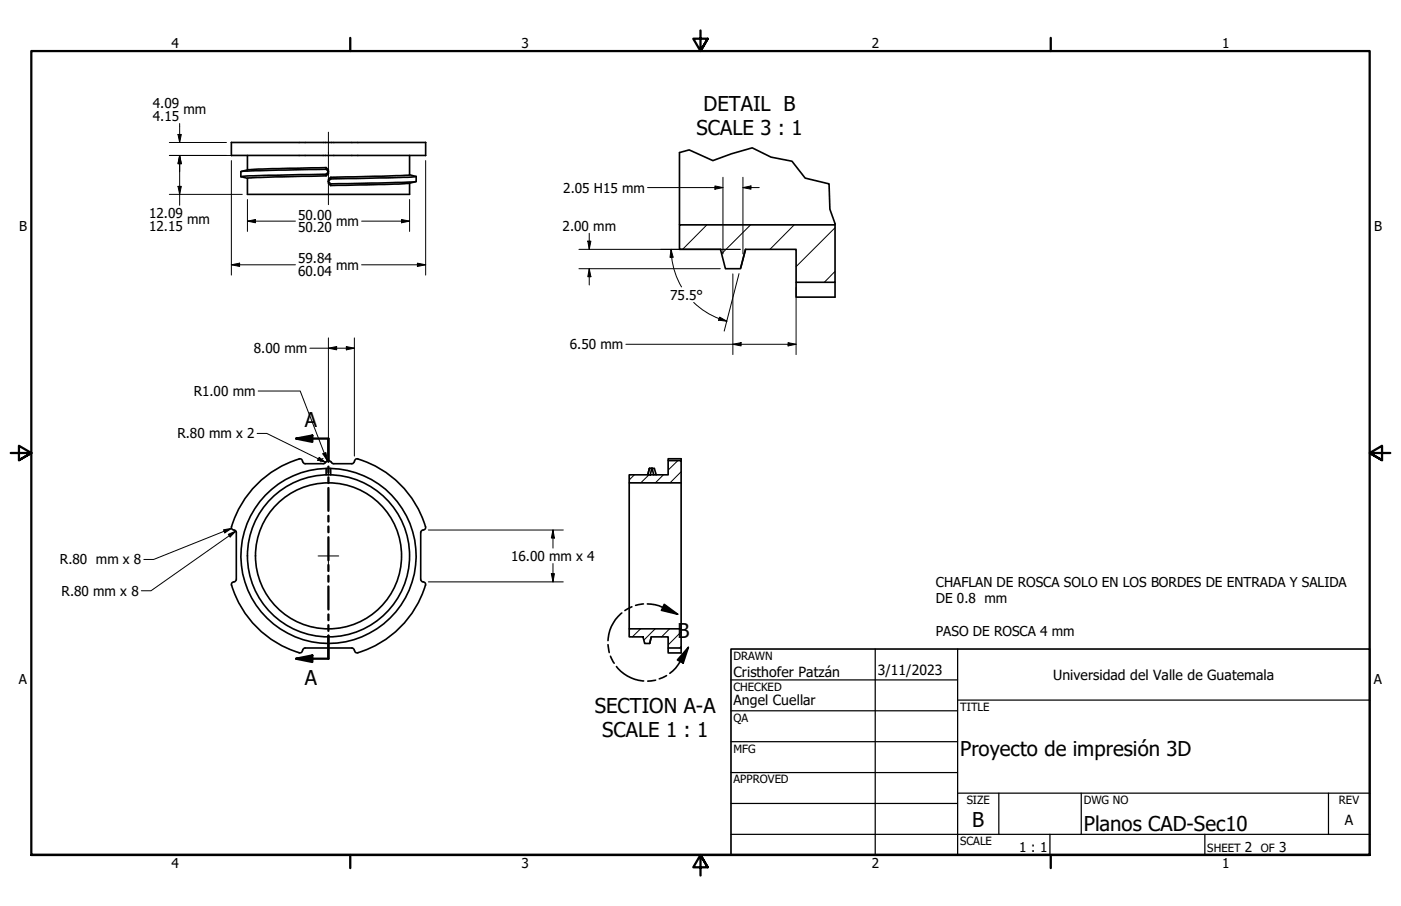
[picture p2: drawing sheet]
<svg xmlns="http://www.w3.org/2000/svg" width="432mm" height="279mm" viewBox="0 0 432 279" stroke-linecap="round" stroke-linejoin="round" font-family="sans-serif">
<!-- layer: Hatch (ANSI) -->
<g fill="none" stroke="#000" stroke-width=".31">
<path d="M217.9 69.3l-7.5 7.6M231.3 69.3l-8.9 9M244.8 69.3l-7.5 7.6M257.4 70.2l-12 12M257.4 83.7l-3.3 3.4M195.5 146.4l-1.6 1.6M200 146.4l-2.5 2.5M204.5 146.4l-2.5 2.5M208.9 142l-3 3M209.9 145.5l-3.4 3.4M197.4 193.9l-2.5 2.5M201.9 193.9l-3.5 3.5"/>
<path d="M206.4 193.9l-2.5 2.5M209.9 199.3l-.4 .5M209.9 194.9l-4 4"/>
</g>
<!-- layer: Visible (ANSI) -->
<g fill="none" stroke="#000" stroke-width=".51">
<path d="M71.3 43.9h59.9v4h-59.9zM76.3 55v4.9h49.9v-3.4M76.3 47.9v4.5M100.5 51.7l.7 .7v.5l-.7-.7zM100.5 52.2l-25.1 .6-1.2 .2v1.5M100.5 53.7l-17.3 .3-9 .5 2.1 .5M100.5 54.2l-15.4 .3-8.8 .5M100.5 51.7l-18.1 .4a29.5 29.5 0 0 0-8.1 .8M101.2 52.9v.6l-.7 .7v-.5l.7-.7M101.2 56v.5l.7 .7M101.2 55.9v.1M101.2 56l.7 .7"/>
<path d="M101.9 55.2v-.5l-.7 .7v.5M101.9 55.2l-.7 .7M101.9 56.7v.5M126.2 56.5l-7.7 .4-16.6 .3M126.2 53.9l2 .5-8.9 .5-17.4 .3M126.2 53.9l-8.8 .5-15.5 .3M126.2 47.9v6M128.2 56l-2 .5M128.3 54.4v1.5l-1.2 .2-25.2 .6M209.4 47.1v22.2M229.8 76.9l-1.5 5.8M257.4 69v.3h-48v7.6h12.7l1.5 6h4.6l1.5-6h15.7v10.2h12v-17.8"/>
<path d="M245.4 87.1v4.5h12v-4.5M93.2 142.2l-.5-.7a30.4 30.4 0 0 0-21.4 21.4l.3 .4 1 .4 .2 .5M93.3 142.2l.2 .6 .5 .2h5.7l.7-.4M100.5 146.4v-1.9l.7-.1 .7 .1v1.9M100.5 144.5a27 27 0 0 0-22.5 40.6 27 27 0 0 0 46.5 0 27 27 0 0 0-22.6-40.6M101.2 144.4v2M102.1 142.6l.7 .4h5.7M102.1 142.6a.98 .98 0 0 0-.8-.6 .98 .98 0 0 0-.9 .6M109.2 142.2l-.2 .6-.6 .2M110.3 141.5a30.7 30.7 0 0 1 20.9 21.4l-.3 .4-1 .4-.2 .5M110.3 141.5l-.7 .1-.3 .6M193.9 146.4h12v-4.4h4v6.9h-16z"/>
<path d="M193.9 148.9v45M200.9 144.4h.1M200.9 144.4l-.7 .1-.6 1.9M200.9 144.4l-.5 2M201.5 146.4l-.5-2 .7 .1 .5 1.9M205.9 142v-.5h4v.5M209.9 148.9v45M72.8 178.7l-.2 .5-1 .4-.3 .4a30.7 30.7 0 0 0 20.9 21.3M72.8 164.2v14.4M129.7 164.2v14.4M129.7 178.7l.2 .5 1 .4 .3 .4a30.7 30.7 0 0 1-20.9 21.3M108.4 199.8l.6 .3 .2 .5"/>
<path d="M108.5 199.8h-14.4l-.6 .3-.2 .5M193.9 193.9h16v5.9h-4v-3.4h-5.2l-.5 2h-1.5l-.5-2h-4.3zM200.7 196.4l-.5 2M205.9 199.8v1.6h4v-1.6M93.2 200.6l-.3 .6-.7 .1M109.3 200.6l.3 .6 .7 .1"/>
<circle cx="101.3" cy="171.4" r="22.5"/>
<circle cx="101.3" cy="171.4" r="25"/>
</g>
<circle cx="200.2" cy="144.5" r=".25" fill="#000"/>
<!-- layer: Break Line (ANSI) -->
<path d="M209.4 47.1l3-.9 7.3 3.3 5.7-2.1 6.4-1.8 5.8 2.9 6.5 1.2 4.1 5.2 7.3 1.8 .3 7.8 1.6 4.5" fill="none" stroke="#000" stroke-width=".51"/>
<!-- layer: Section Line (ANSI) -->
<g fill="none" stroke="#000" stroke-width=".7">
<path d="M91.2 135.3l5.1-1v2zM91.2 135.3h10v7.1M101.2 143.9v1.8M101.2 147.2v1.8M101.2 150.5v7M101.2 159.1v1.7M101.2 162.4v1.7M101.2 165.7v7.1M101.2 174.2v1.9M101.2 177.5v1.9M101.2 180.8v7.2M101.2 189.5v1.8"/>
<path d="M101.2 192.8v1.8M101.2 196v7.1h-10M91.2 203.1l5.1-1v2.1z"/>
</g>
<g fill="#000">
<path d="M91.2 135.3l5.1-1v2z" fill-rule="evenodd"/>
<path d="M91.2 203.1l5.1-1v2.1z" fill-rule="evenodd"/>
</g>
<!-- layer: Detail Boundary (ANSI) -->
<path d="M187.4 198.8l.4 2.4M191.6 189a11.8 11.8 0 0 0-4.2 8.5M194.8 187.1l-2.2 1.2M198.3 186.2l-2.4 .5M199.5 186.2a10.6 10.6 0 0 1 4.8 1.1l4.6 2.1M204.7 186.4l4.2 3-5-1.2zM212.2 199.6l-1.6 4.9-1.8-1zM212.2 199.6a24.1 24.1 0 0 1-4.9 7.3l-.9 .7M188.2 202.4l1.1 2.1M190 205.5a11.6 11.6 0 0 0 8.4 4.5M202.1 209.7l-2.5 .4M205.4 208.3l-2.2 1.1" fill="none" stroke="#000" stroke-width=".51"/>
<g fill="#000">
<path d="M204.7 186.4l4.2 3-5-1.2z" fill-rule="evenodd"/>
<path d="M212.2 199.6l-1.6 4.9-1.8-1z" fill-rule="evenodd"/>
</g>
<!-- layer: Border (ANSI) -->
<path d="M107.9 11.7v4M215.9 9.4v6.3l-2.2-3.8h4.4l-2.2 3.8 2.2-3.8M323.8 11.7v4M3.3 139.7h6.4l-3.9-2.2v4.4l3.9-2.2-3.9 2.2M428.5 139.7h-6.4l3.9-2.2v4.4l-3.9-2.2 3.9 2.2M9.7 263.7v-248h412.4v248h-412.4h412.4M107.9 263.7v4M218.1 267.5l-2.2-3.8 2.2 3.8h-4.4l2.2-3.8v6.3M323.8 263.7v4" fill="none" stroke="#000" stroke-width=".7"/>
<!-- layer: Title (ANSI) -->
<g fill="none" stroke="#000" stroke-width=".38">
<path d="M225.3 209.7h69.8M225.3 219.2h69.8M269.7 200.2v63.5M295.1 215.9h127M295.1 200.2v63.5M225.3 228.7h69.8M225.3 238.3h69.8M225.3 257.3h196.8M225.3 247.8h69.8M295.1 244.6h127M307.8 244.6v12.7M323.6 257.3v6.4"/>
<path d="M333.2 244.6v12.7M371.3 257.3v6.4M409.4 244.6v12.7"/>
</g>
<path d="M225.3 200.2h196.8v63.5h-196.8z" fill="none" stroke="#000" stroke-width=".51"/>
<!-- layer: Center Mark (ANSI) -->
<path d="M98 171.4h6.4M101.2 168.3v6.3" fill="none" stroke="#000" stroke-width=".31"/>
<!-- layer: Centerline (ANSI) -->
<path d="M101.2 40.8v22.3" fill="none" stroke="#000" stroke-width=".31"/>
<!-- layer: Dimension (ANSI) -->
<g fill="none" stroke="#000" stroke-width=".31">
<path d="M55.4 38.1v5.8M52.2 43.9h17.6M52.2 47.9h46.5M52.2 59.9h22.5M54.9 41.5h1l-.5 2.4zM54.9 57.5h1l-.5 2.4zM55.4 47.9l.5 2.6h-1zM55.4 47.9v15.4M71.3 49.5v35.3M131.2 49.5v35.3M199.6 57.8h23.2M220.3 57.3l2.5 .5-2.5 .6z"/>
<path d="M222.8 54.7v23.6M229 57.8l2.5-.5v1.1zM229 57.8h5M229 54.7v23.6M76.3 68.2l2.4-.5v1zM76.3 68.2h14.8M76.3 61.5v9.9M111.4 68.2h14.8M123.8 67.7l2.4 .5-2.4 .5zM126.2 61.5v9.9M178.4 76.9h49.8M181.2 74.4h.9l-.5 2.5z"/>
<path d="M181.6 71.9v5M206.8 76.9l.7 2.4-1 .1zM206.8 76.9l.1 2.5M207 79.4a22.9 22.9 0 0 0 3.1 9.1M71.3 81.7l2.6-.5v1zM71.3 81.7h19.8M111.4 81.7h19.8M128.7 81.2l2.5 .5-2.5 .5zM178.4 82.9h43.6M181.6 82.9l.5 2.4h-.9zM181.6 82.9v5M213.8 93.3a22.9 22.9 0 0 0 7.9 5"/>
<path d="M221.6 98.3l2.4 .8M221.8 97.8l2.2 1.3-2.5-.4zM225.9 84.5v24.8M227.8 84.4l-4.6 17.7M245.4 88.6v20.7M95.5 107.4h13.7M101.2 107.4l2.6-.5v1zM101.2 104.2v36.1M106.7 106.9l2.5 .5-2.5 .5zM109.2 104.2v36.5M192.9 106.2h52.5M225.9 106.2l2.5-.5v1z"/>
<path d="M242.9 105.7l2.5 .5-2.5 .5zM79.2 133.7h3l18.1 8.9M79.6 120.6h12.9l8.4 21.5M99.5 140l1-.4 .4 2.5zM98.4 141l1.9 1.6-2.4-.7zM99.6 141.4l-.6 .4-.1 .7M68.9 163.4l2.5-.5-2.1 1.4zM70.4 164.8l2.3-1-1.8 1.8zM71.4 162.9l-24 9.6h-3.1M72.7 163.8l-26.2 18.4h-2.9M132 179.5h41.6M132 163.4h41.6"/>
<path d="M169.9 176.9h1l-.5 2.6zM170.4 163.4l.5 2.5h-1zM170.4 163.4v5.6M170.4 173.8v5.7"/>
</g>
<g fill="#000">
<path d="M54.9 41.5h1l-.5 2.4z" fill-rule="evenodd"/>
<path d="M54.9 57.5h1l-.5 2.4z" fill-rule="evenodd"/>
<path d="M55.4 47.9l.5 2.6h-1z" fill-rule="evenodd"/>
<path d="M55.4 47.9l.5 2.6h-1z" fill-rule="evenodd"/>
<path d="M220.3 57.3l2.5 .5-2.5 .6z" fill-rule="evenodd"/>
<path d="M229 57.8l2.5-.5v1.1z" fill-rule="evenodd"/>
<path d="M76.3 68.2l2.4-.5v1z" fill-rule="evenodd"/>
<path d="M123.8 67.7l2.4 .5-2.4 .5z" fill-rule="evenodd"/>
<path d="M181.2 74.4h.9l-.5 2.5z" fill-rule="evenodd"/>
<path d="M206.8 76.9l.7 2.4-1 .1z" fill-rule="evenodd"/>
<path d="M71.3 81.7l2.6-.5v1z" fill-rule="evenodd"/>
<path d="M128.7 81.2l2.5 .5-2.5 .5z" fill-rule="evenodd"/>
<path d="M181.6 82.9l.5 2.4h-.9z" fill-rule="evenodd"/>
<path d="M221.8 97.8l2.2 1.3-2.5-.4z" fill-rule="evenodd"/>
<path d="M101.2 107.4l2.6-.5v1z" fill-rule="evenodd"/>
<path d="M106.7 106.9l2.5 .5-2.5 .5z" fill-rule="evenodd"/>
<path d="M225.9 106.2l2.5-.5v1z" fill-rule="evenodd"/>
<path d="M242.9 105.7l2.5 .5-2.5 .5z" fill-rule="evenodd"/>
<path d="M99.5 140l1-.4 .4 2.5z" fill-rule="evenodd"/>
<path d="M98.4 141l1.9 1.6-2.4-.7z" fill-rule="evenodd"/>
<path d="M68.9 163.4l2.5-.5-2.1 1.4z" fill-rule="evenodd"/>
<path d="M70.4 164.8l2.3-1-1.8 1.8z" fill-rule="evenodd"/>
<path d="M169.9 176.9h1l-.5 2.6z" fill-rule="evenodd"/>
<path d="M170.4 163.4l.5 2.5h-1z" fill-rule="evenodd"/>
</g>
<g font-size="6.3">
<text x="216.9" y="34.2">DETAIL B</text>
<text x="214.7" y="41.7">SCALE 3 : 1</text>
<text x="93.9" y="131.8">A</text>
<text x="208.8" y="196.7">B</text>
<text x="93.9" y="211.2">A</text>
<text x="183.3" y="219.8">SECTION A-A</text>
<text x="185.6" y="227.4">SCALE 1 : 1</text>
<text x="295.9" y="233.2">Proyecto de impresión 3D</text>
<text x="299.7" y="255.1">B</text>
<text x="334" y="256.4">Planos CAD-Sec10</text>
</g>
<g font-size="4.3">
<text x="226.1" y="208.9">Cristhofer Patzán</text>
<text x="270.5" y="208.2">3/11/2023</text>
<text x="324.6" y="209.7">Universidad del Valle de Guatemala</text>
<text x="226.1" y="217.6">Angel Cuellar</text>
<text x="414.5" y="254.4">A</text>
</g>
<g font-size="4.2">
<text x="52.8" y="14.7">4</text>
<text x="160.8" y="14.7">3</text>
<text x="268.7" y="14.7">2</text>
<text x="376.7" y="14.7">1</text>
<text x="47.1" y="33.3">4.09</text>
<text x="56.6" y="35.3">mm</text>
<text x="47.1" y="37.2">4.15</text>
<text x="173.6" y="59.4">2.05 H15 mm</text>
<text x="5.9" y="71.4">B</text>
<text x="46" y="67.2">12.09</text>
<text x="46" y="71.2">12.15</text>
<text x="57.7" y="69.2">mm</text>
<text x="91.9" y="67.8">50.00</text>
<text x="91.9" y="71.7">50.20</text>
<text x="103.6" y="69.7">mm</text>
<text x="173.4" y="71.1">2.00 mm</text>
<text x="423.5" y="71.4">B</text>
<text x="91.9" y="81.2">59.84</text>
<text x="103.6" y="83.2">mm</text>
<text x="91.9" y="85.2">60.04</text>
<text x="206.6" y="92.4">75.5°</text>
<text x="175.6" y="107.7">6.50 mm</text>
<text x="78.2" y="108.9">8.00 mm</text>
<text x="59.7" y="122.1">R1.00 mm</text>
<text x="54.7" y="135.2">R.80 mm x 2</text>
<text x="157.5" y="173">16.00 mm x 4</text>
<text x="18.5" y="174.1">R.80 mm x 8</text>
<text x="19" y="183.7">R.80 mm x 8</text>
<text x="288.4" y="180.9">CHAFLAN DE ROSCA SOLO EN LOS BORDES DE ENTRADA Y SALIDA</text>
<text x="288.4" y="186">DE 0.8 mm</text>
<text x="288.4" y="196">PASO DE ROSCA 4 mm</text>
<text x="5.8" y="211.1">A</text>
<text x="423.4" y="211.1">A</text>
<text x="314.1" y="262.9">1 : 1</text>
<text x="383.7" y="262.8">2</text>
<text x="394.2" y="262.8">3</text>
<text x="52.8" y="267.7">4</text>
<text x="160.8" y="267.7">3</text>
<text x="268.7" y="267.7">2</text>
<text x="376.7" y="267.7">1</text>
</g>
<g font-size="3.5">
<text x="226.1" y="203.5">DRAWN</text>
<text x="226.1" y="213">CHECKED</text>
<text x="295.9" y="219.2">TITLE</text>
<text x="226.1" y="222.6">QA</text>
<text x="226.1" y="232.1">MFG</text>
<text x="226.1" y="241.6">APPROVED</text>
<text x="297.9" y="248">SIZE</text>
<text x="334" y="248">DWG NO</text>
<text x="412.7" y="247.9">REV</text>
<text x="295.9" y="260.7">SCALE</text>
<text x="372.1" y="262.8">SHEET</text>
<text x="388.6" y="262.8">OF</text>
</g>
</svg>
